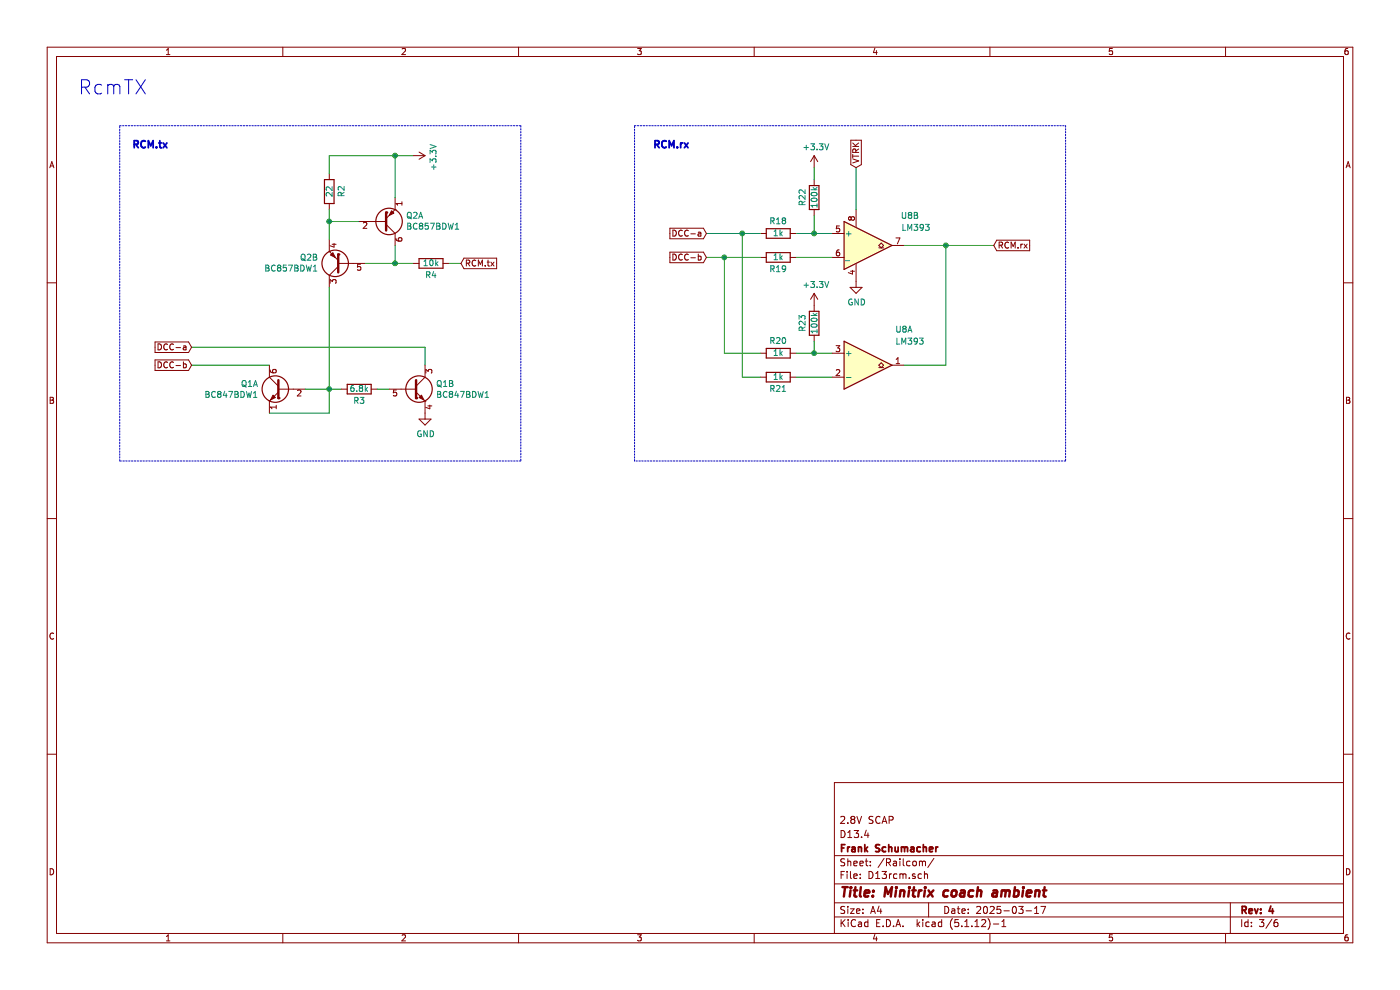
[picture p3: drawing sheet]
EESchema Schematic File Version 4
EELAYER 30 0
EELAYER END
$Descr A4 11693 8268
encoding utf-8
Sheet 3 6
Title "Minitrix coach ambient"
Date "2025-03-17"
Rev "4"
Comp "Frank Schumacher"
Comment1 "D13.4"
Comment2 "2.8V SCAP"
Comment3 ""
Comment4 ""
$EndDescr
Text Notes 650  800  0    118  ~ 0
RcmTX
$Comp
L Transistor_BJT:BC857BDW1 Q2
U 1 1
P 3200 1850
F 0 "Q2" H 3390 1804 50  0000 L CNN
F 1 "BC857BDW1" H 3390 1895 50  0000 L CNN
F 2 "Package_TO_SOT_SMD:SOT-363_SC-70-6" H 3400 1950 50  0001 C CNN
F 3 "http://www.onsemi.com/pub_link/Collateral/BC856BDW1T1-D.PDF" H 3200 1850 50  0001 C CNN
	1    3200 1850
	1    0    0    1   
$EndComp
$Comp
L Transistor_BJT:BC857BDW1 Q2
U 2 1
P 2850 2200
F 0 "Q2" H 3041 2154 50  0000 L CNN
F 1 "BC857BDW1" H 3041 2245 50  0000 L CNN
F 2 "Package_TO_SOT_SMD:SOT-363_SC-70-6" H 3050 2300 50  0001 C CNN
F 3 "http://www.onsemi.com/pub_link/Collateral/BC856BDW1T1-D.PDF" H 2850 2200 50  0001 C CNN
	2    2850 2200
	-1   0    0    1   
$EndComp
Wire Wire Line
	2750 2000 2750 1850
Wire Wire Line
	2750 1850 3000 1850
Wire Wire Line
	3050 2200 3300 2200
Wire Wire Line
	3300 2200 3300 2050
$Comp
L Device:R R2
U 1 1
P 2750 1600
F 0 "R2" V 2850 1550 50  0000 L CNN
F 1 "22" V 2750 1550 50  0000 L CNN
F 2 "Capacitor_SMD:C_0402_1005Metric" V 2680 1600 50  0001 C CNN
F 3 "~" H 2750 1600 50  0001 C CNN
	1    2750 1600
	1    0    0    -1  
$EndComp
Wire Wire Line
	2750 1850 2750 1750
Connection ~ 2750 1850
Wire Wire Line
	2750 1450 2750 1300
Wire Wire Line
	2750 1300 3300 1300
Wire Wire Line
	3300 1300 3300 1650
$Comp
L Device:R R4
U 1 1
P 3600 2200
F 0 "R4" V 3500 2200 50  0000 C CNN
F 1 "10k" V 3600 2200 50  0000 C CNN
F 2 "Capacitor_SMD:C_0402_1005Metric" V 3530 2200 50  0001 C CNN
F 3 "~" H 3600 2200 50  0001 C CNN
	1    3600 2200
	0    -1   -1   0   
$EndComp
Wire Wire Line
	3300 2200 3450 2200
Connection ~ 3300 2200
$Comp
L Transistor_BJT:BC847BDW1 Q1
U 1 1
P 2350 3250
F 0 "Q1" H 2541 3296 50  0000 L CNN
F 1 "BC847BDW1" H 2541 3205 50  0000 L CNN
F 2 "Package_TO_SOT_SMD:SOT-363_SC-70-6" H 2550 3350 50  0001 C CNN
F 3 "http://www.onsemi.com/pub_link/Collateral/BC846BDW1T1-D.PDF" H 2350 3250 50  0001 C CNN
	1    2350 3250
	-1   0    0    -1  
$EndComp
Wire Wire Line
	2250 3450 2750 3450
Wire Wire Line
	2750 3450 2750 3250
Wire Wire Line
	2550 3250 2750 3250
Connection ~ 2750 3250
Wire Wire Line
	2250 3050 1600 3050
$Comp
L Device:R R3
U 1 1
P 3000 3250
F 0 "R3" V 2900 3250 50  0000 C CNN
F 1 "6.8k" V 3000 3250 50  0000 C CNN
F 2 "Capacitor_SMD:C_0402_1005Metric" V 2930 3250 50  0001 C CNN
F 3 "~" H 3000 3250 50  0001 C CNN
	1    3000 3250
	0    -1   -1   0   
$EndComp
$Comp
L Transistor_BJT:BC847BDW1 Q1
U 2 1
P 3450 3250
F 0 "Q1" H 3640 3296 50  0000 L CNN
F 1 "BC847BDW1" H 3640 3205 50  0000 L CNN
F 2 "Package_TO_SOT_SMD:SOT-363_SC-70-6" H 3650 3350 50  0001 C CNN
F 3 "http://www.onsemi.com/pub_link/Collateral/BC846BDW1T1-D.PDF" H 3450 3250 50  0001 C CNN
	2    3450 3250
	1    0    0    -1  
$EndComp
Wire Wire Line
	2750 2400 2750 3250
Wire Wire Line
	2750 3250 2850 3250
Wire Wire Line
	3150 3250 3250 3250
Wire Wire Line
	1600 2900 3550 2900
Wire Wire Line
	3550 2900 3550 3050
$Comp
L power:GND #PWR0113
U 1 1
P 3550 3450
F 0 "#PWR0113" H 3550 3200 50  0001 C CNN
F 1 "GND" H 3555 3277 50  0000 C CNN
F 2 "" H 3550 3450 50  0001 C CNN
F 3 "" H 3550 3450 50  0001 C CNN
	1    3550 3450
	1    0    0    -1  
$EndComp
$Comp
L Comparator:LM393 U8
U 1 1
P 7250 3050
F 0 "U8" H 7550 3350 50  0000 C CNN
F 1 "LM393" H 7600 3250 50  0000 C CNN
F 2 "" H 7250 3050 50  0001 C CNN
F 3 "http://www.ti.com/lit/ds/symlink/lm393-n.pdf" H 7250 3050 50  0001 C CNN
	1    7250 3050
	1    0    0    -1  
$EndComp
$Comp
L Comparator:LM393 U8
U 2 1
P 7250 2050
F 0 "U8" H 7600 2300 50  0000 C CNN
F 1 "LM393" H 7650 2200 50  0000 C CNN
F 2 "_Local:DFN-8-1EP_NG_2x2mm_Pitch0.5mm" H 7250 2050 50  0001 C CNN
F 3 "http://www.ti.com/lit/ds/symlink/lm393-n.pdf" H 7250 2050 50  0001 C CNN
	2    7250 2050
	1    0    0    -1  
$EndComp
$Comp
L Comparator:LM393 U8
U 3 1
P 7250 2050
F 0 "U8" H 7208 2096 50  0001 L CNN
F 1 "LM393" H 7208 2005 50  0001 L CNN
F 2 "" H 7250 2050 50  0001 C CNN
F 3 "http://www.ti.com/lit/ds/symlink/lm393-n.pdf" H 7250 2050 50  0001 C CNN
	3    7250 2050
	1    0    0    -1  
$EndComp
Wire Wire Line
	6650 2150 6950 2150
Wire Wire Line
	6650 1950 6800 1950
Wire Wire Line
	6350 3150 6200 3150
Wire Wire Line
	7550 2050 7900 2050
Wire Wire Line
	7550 3050 7900 3050
$Comp
L Device:R R22
U 1 1
P 6800 1650
F 0 "R22" V 6700 1650 50  0000 C CNN
F 1 "100k" V 6800 1650 50  0000 C CNN
F 2 "Capacitor_SMD:C_0603_1608Metric" V 6730 1650 50  0001 C CNN
F 3 "~" H 6800 1650 50  0001 C CNN
	1    6800 1650
	1    0    0    -1  
$EndComp
Wire Wire Line
	6800 1800 6800 1950
Connection ~ 6800 1950
Wire Wire Line
	6800 1950 6950 1950
Wire Wire Line
	6800 1500 6800 1400
$Comp
L Device:R R23
U 1 1
P 6800 2700
F 0 "R23" V 6700 2700 50  0000 C CNN
F 1 "100k" V 6800 2700 50  0000 C CNN
F 2 "Capacitor_SMD:C_0603_1608Metric" V 6730 2700 50  0001 C CNN
F 3 "~" H 6800 2700 50  0001 C CNN
	1    6800 2700
	1    0    0    -1  
$EndComp
$Comp
L power:+3.3V #PWR0120
U 1 1
P 6800 1400
F 0 "#PWR0120" H 6800 1250 50  0001 C CNN
F 1 "+3.3V" H 6815 1573 50  0000 C CNN
F 2 "" H 6800 1400 50  0001 C CNN
F 3 "" H 6800 1400 50  0001 C CNN
	1    6800 1400
	1    0    0    -1  
$EndComp
$Comp
L power:+3.3V #PWR0121
U 1 1
P 6800 2550
F 0 "#PWR0121" H 6800 2400 50  0001 C CNN
F 1 "+3.3V" H 6815 2723 50  0000 C CNN
F 2 "" H 6800 2550 50  0001 C CNN
F 3 "" H 6800 2550 50  0001 C CNN
	1    6800 2550
	1    0    0    -1  
$EndComp
Wire Wire Line
	6650 2950 6800 2950
Wire Wire Line
	6350 2950 6050 2950
Wire Wire Line
	6650 3150 6950 3150
Wire Wire Line
	5900 1950 6200 1950
Wire Wire Line
	5900 2150 6050 2150
Wire Wire Line
	6800 2850 6800 2950
Connection ~ 6800 2950
Wire Wire Line
	6800 2950 6950 2950
Wire Wire Line
	7900 2050 7900 3050
Wire Wire Line
	6200 1950 6200 3150
Connection ~ 6200 1950
Wire Wire Line
	6200 1950 6350 1950
Wire Wire Line
	6050 2150 6050 2950
Connection ~ 6050 2150
Wire Wire Line
	6050 2150 6350 2150
Wire Wire Line
	7150 1750 7150 1400
Text GLabel 7150 1400 1    50   Input ~ 0
VTRK
$Comp
L power:GND #PWR0122
U 1 1
P 7150 2350
F 0 "#PWR0122" H 7150 2100 50  0001 C CNN
F 1 "GND" H 7155 2177 50  0000 C CNN
F 2 "" H 7150 2350 50  0001 C CNN
F 3 "" H 7150 2350 50  0001 C CNN
	1    7150 2350
	1    0    0    -1  
$EndComp
Text GLabel 1600 2900 0    50   Input ~ 0
DCC-a
Text GLabel 1600 3050 0    50   Input ~ 0
DCC-b
Text GLabel 5900 2150 0    50   Input ~ 0
DCC-b
Text GLabel 5900 1950 0    50   Input ~ 0
DCC-a
Text GLabel 3850 2200 2    50   Input ~ 0
RCM.tx
Wire Wire Line
	7900 2050 8300 2050
Connection ~ 7900 2050
Text GLabel 8300 2050 2    50   Input ~ 0
RCM.rx
Wire Wire Line
	3750 2200 3850 2200
Wire Notes Line
	4350 3850 1000 3850
Wire Notes Line
	1000 3850 1000 1050
Text Notes 1100 1250 0    59   ~ 12
RCM.tx
Wire Notes Line
	5300 1050 8900 1050
Wire Notes Line
	8900 1050 8900 3850
Wire Notes Line
	8900 3850 5300 3850
Wire Notes Line
	5300 3850 5300 1050
Text Notes 5450 1250 0    59   ~ 12
RCM.rx
Wire Wire Line
	3300 1300 3450 1300
Connection ~ 3300 1300
Wire Notes Line
	4350 1050 4350 3850
Wire Notes Line
	1000 1050 4350 1050
$Comp
L power:+3.3V #PWR0144
U 1 1
P 3450 1300
F 0 "#PWR0144" H 3450 1150 50  0001 C CNN
F 1 "+3.3V" H 3465 1473 50  0000 C CNN
F 2 "" H 3450 1300 50  0001 C CNN
F 3 "" H 3450 1300 50  0001 C CNN
	1    3450 1300
	0    1    1    0   
$EndComp
$Comp
L Device:R R18
U 1 1
P 6500 1950
F 0 "R18" V 6600 1950 50  0000 C CNN
F 1 "1k" V 6500 1950 50  0000 C CNN
F 2 "Capacitor_SMD:C_0603_1608Metric" V 6430 1950 50  0001 C CNN
F 3 "~" H 6500 1950 50  0001 C CNN
	1    6500 1950
	0    -1   -1   0   
$EndComp
$Comp
L Device:R R19
U 1 1
P 6500 2150
F 0 "R19" V 6400 2150 50  0000 C CNN
F 1 "1k" V 6500 2150 50  0000 C CNN
F 2 "Capacitor_SMD:C_0603_1608Metric" V 6430 2150 50  0001 C CNN
F 3 "~" H 6500 2150 50  0001 C CNN
	1    6500 2150
	0    -1   -1   0   
$EndComp
$Comp
L Device:R R20
U 1 1
P 6500 2950
F 0 "R20" V 6600 2950 50  0000 C CNN
F 1 "1k" V 6500 2950 50  0000 C CNN
F 2 "Capacitor_SMD:C_0603_1608Metric" V 6430 2950 50  0001 C CNN
F 3 "~" H 6500 2950 50  0001 C CNN
	1    6500 2950
	0    -1   -1   0   
$EndComp
$Comp
L Device:R R21
U 1 1
P 6500 3150
F 0 "R21" V 6400 3150 50  0000 C CNN
F 1 "1k" V 6500 3150 50  0000 C CNN
F 2 "Capacitor_SMD:C_0603_1608Metric" V 6430 3150 50  0001 C CNN
F 3 "~" H 6500 3150 50  0001 C CNN
	1    6500 3150
	0    -1   -1   0   
$EndComp
$EndSCHEMATC
